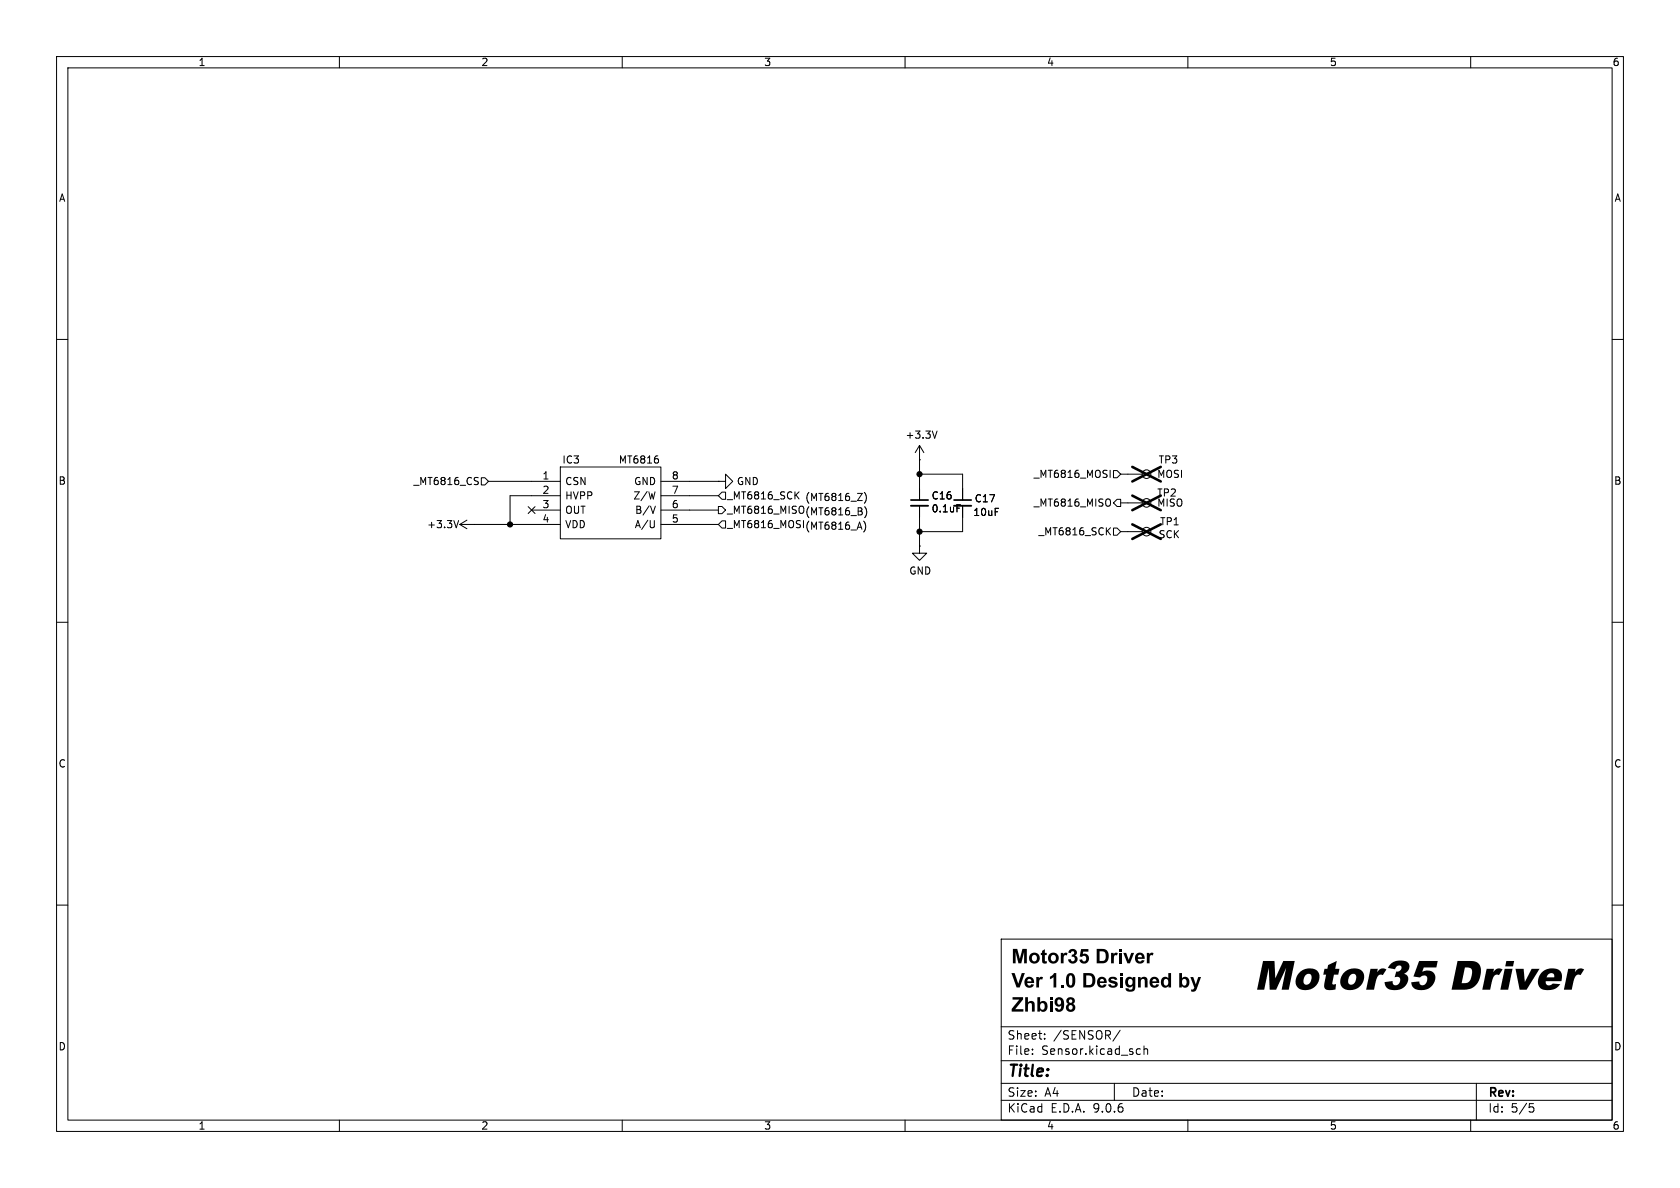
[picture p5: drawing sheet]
<svg xmlns="http://www.w3.org/2000/svg" width="297mm" height="210mm" viewBox="0 0 297 210" stroke-linecap="round" stroke-linejoin="round" font-family="sans-serif">
<g fill="none" stroke="#000" stroke-width=".18">
<path d="M10 10h277v190h-277zM12 12h273v186h-273zM60 10v2M110 10v2M160 10v2M210 10v2M260 10v2M10 60h2M162.6 78.7l-.8 1.3M162.6 78.7l.7 1.3M162.6 78.7v9.7M165.7 76.2l-.5 1.3"/>
<path d="M285 60h2M81.1 92l-.4 1.3M81.3 92.7h17.8M81.3 92.7l1.2 .8M82.5 91.9l-1.2 .8M83.8 92.7h.1M84.4 84.4l.2 .1M84.4 85.1l.2 .2-.2 .3M85.1 84.5h.6l.7 .6-.7 .6h-.6zM86.4 85.1h12.7M93.4 89.6l1.2 1.2M94 90.2h5.1"/>
<path d="M94.6 89.6l-1.2 1.2M99.1 82.6h17.7v12.7h-17.7zM99.1 87.6h-8.9v5.1M115.7 92v1l-.1 .2M115.8 86.9l-.3 1.3M115.9 89.5l-.5 1.2M116.3 81.1l.1 .2-.1 .5M116.8 85.1h10.2M116.8 87.6h10.2M116.8 90.2h10.2M116.8 92.7h10.2M127 85.1h1.3v-1.3l1.2 1.3-1.2 1.3v-1.3"/>
<path d="M127 85.1h.1M127 89.5h.6l.7 .7-.7 .6h-.6zM127.6 92.1h.7v1.2h-.7l-.6-.6zM127.6 87h.7v1.3h-.7l-.6-.7zM140.7 87.5l.6 .7M141.3 86.9l-.8 .8M152.7 92.1a1.46 1.46 0 0 1 0 2M152.8 87a1.46 1.46 0 0 1 0 2M152.9 89.6a1.46 1.46 0 0 1 0 1.9M162.6 81.3h.1M162.6 96.5v1.3h1.2l-1.2 1.3-1.3-1.3h1.3M162.6 96.5h.1"/>
<path d="M162.6 89.4v7.1M162.6 83.8h7.6v4.6M169.2 89.2h.6M170.2 89.4v4.6h-7.6M195.8 93.8l.5 .8M196.1 88.3a.9 .9 0 0 1 0 1.1M196.3 83.1v1.3M196.3 93.3l-.7 .7M196.8 93.3h.7l.6 .7-.6 .6h-.7zM196.8 83.2h.7l.6 .6-.6 .7h-.7zM197.5 88.3h.6v1.2h-.6l-.7-.6zM198.1 88.9h3.8"/>
<path d="M198.1 94h3.8M198.1 83.8h3.8M10 110h2M285 110h2M10 160h2M177 166h108v32h-108zM285 160h2M60 198v2M110 198v2M160 198v2M177 194.5h108M177 191.5h108"/>
<path d="M177 187.5h108M177 181.5h108M182.5 186.3v.1M182.5 185.5v.1M184.7 183.6v.1M184.7 182.8v.1M197 191.5v3M198 182.1l-1.3 2M201 186.3h.6M201 185.5h.6M202.2 185.5l.3-.1 .3 .1 .1 .9M202.2 184.9v1.5"/>
<path d="M210 198v2M260 198v2M261 191.5v6.5M270.4 195.1h.7M270.5 195.7h.4l.3 .3-.2 .5-.5 .1"/>
<circle cx="202.7" cy="88.9" r=".76"/>
<circle cx="202.7" cy="83.8" r=".76"/>
<circle cx="202.7" cy="94" r=".76"/>
</g>
<path d="M200.2 87.6l5 2.6M200.2 92.7l5 2.6M200.2 82.5l5 2.6M205.2 87.6l-5 2.6M205.2 92.7l-5 2.6M205.2 82.5l-5 2.6" fill="none" stroke="#000" stroke-width=".46"/>
<path d="M161 88.4h3.1M168.7 88.4h3" fill="none" stroke="#000" stroke-width=".3"/>
<path d="M161 89.4h3.1M168.7 89.4h3" fill="none" stroke="#000" stroke-width=".33"/>
<path d="M250.9 169.9h3.3l-.3 1.1h-2.2l-.3 .8a1.44 1.44 0 0 1 1.8 0 1.44 1.44 0 0 1 .4 1.7 2.45 2.45 0 0 1-3.9 1l-.2-.9 1.4-.1a.65 .65 0 0 0 .6 .7 .65 .65 0 0 0 .7-.6l.1-.3a.64 .64 0 0 0-.2-.8 .64 .64 0 0 0-.9 .1l-.2 .2-1.1-.2zM277.2 171.3h1.3l-.1 .6a1.11 1.11 0 0 1 1.7-.5l-.7 1-.3-.1-.4 .1a2 2 0 0 0-.6 1.3l-.2 1.3h-1.4z" fill="#000"/>
<g fill="#000" stroke="#000" stroke-width=".18">
<circle cx="90.2" cy="92.7" r=".46"/>
<circle cx="162.6" cy="83.8" r=".46"/>
<circle cx="162.6" cy="94" r=".46"/>
</g>
<g font-size="7.1">
<text x="221.7" y="175.8">Motor35</text>
<text x="256.1" y="175.8">Driver</text>
</g>
<g font-size="3.5">
<text x="178.8" y="170.7">Motor35 Driver</text>
<text x="178.8" y="175">Ver 1.0 Designed by</text>
<text x="178.8" y="179.3">Zhbi98</text>
</g>
<text font-size="2.8" x="178" y="190.9">Title:</text>
<g font-size="2.1">
<text x="178" y="184">Sheet:</text>
<text x="186.2" y="184">/SENSOR/</text>
<text x="178" y="186.7">File:</text>
<text x="184.1" y="186.7">Sensor.kicad_sch</text>
<text x="178" y="196.9">KiCad</text>
<text x="178" y="194.1">Size:</text>
<text x="184.7" y="194.1">A4</text>
<text x="185.7" y="196.9">E.D.A.</text>
<text x="193.3" y="196.9">9.0.6</text>
<text x="200" y="194.1">Date:</text>
<text x="263" y="194.3">Rev:</text>
<text x="263" y="196.9">Id:</text>
<text x="267.1" y="196.9">5/5</text>
</g>
<g font-size="1.8">
<text x="35" y="11.9">1</text>
<text x="85" y="11.9">2</text>
<text x="135" y="11.9">3</text>
<text x="185" y="11.9">4</text>
<text x="235" y="11.9">5</text>
<text x="285" y="11.9">6</text>
<text x="10.3" y="35.9">A</text>
<text x="285.3" y="35.9">A</text>
<text x="160" y="77.7">+3.3V</text>
<text x="99.3" y="82.1">IC3</text>
<text x="109.3" y="82.1">MT6816</text>
<text x="204.7" y="82.1">TP3</text>
<text x="10.3" y="85.9">B</text>
<text x="73" y="86">_MT6816_CS</text>
<text x="95.8" y="84.8">1</text>
<text x="95.8" y="87.4">2</text>
<text x="95.8" y="89.9">3</text>
<text x="99.8" y="86">CSN</text>
<text x="99.8" y="88.5">HVPP</text>
<text x="111.9" y="88.5">Z/W</text>
<text x="112" y="86">GND</text>
<text x="118.7" y="84.8">8</text>
<text x="118.7" y="87.4">7</text>
<text x="118.7" y="89.9">6</text>
<text x="128.5" y="88.5">_MT6816_SCK</text>
<text x="130.2" y="86">GND</text>
<text x="142.2" y="88.7">(MT6816_Z)</text>
<text x="164.6" y="88.5">C16</text>
<text x="172.2" y="89">C17</text>
<text x="182.7" y="84.7">_MT6816_MOSI</text>
<text x="182.7" y="89.8">_MT6816_MISO</text>
<text x="204.5" y="88">TP2</text>
<text x="204.5" y="89.8">MISO</text>
<text x="204.5" y="84.7">MOSI</text>
<text x="285.3" y="85.9">B</text>
<text x="75.4" y="93.6">+3.3V</text>
<text x="95.8" y="92.5">4</text>
<text x="99.8" y="91">OUT</text>
<text x="99.8" y="93.6">VDD</text>
<text x="112.1" y="93.6">A/U</text>
<text x="112.2" y="91">B/V</text>
<text x="118.7" y="92.5">5</text>
<text x="128.5" y="91">_MT6816_MISO (MT6816_B)</text>
<text x="128.5" y="93.6">_MT6816_MOSI (MT6816_A)</text>
<text x="164.6" y="90.8">0.1uF</text>
<text x="172" y="91.4">10uF</text>
<text x="183.5" y="94.8">_MT6816_SCK</text>
<text x="204.7" y="95.4">SCK</text>
<text x="205" y="93.1">TP1</text>
<text x="160.7" y="101.8">GND</text>
<text x="10.3" y="135.9">C</text>
<text x="285.3" y="135.9">C</text>
<text x="10.3" y="185.9">D</text>
<text x="285.3" y="185.9">D</text>
<text x="35" y="199.9">1</text>
<text x="85" y="199.9">2</text>
<text x="135" y="199.9">3</text>
<text x="185" y="199.9">4</text>
<text x="235" y="199.9">5</text>
<text x="285" y="199.9">6</text>
</g>
</svg>
